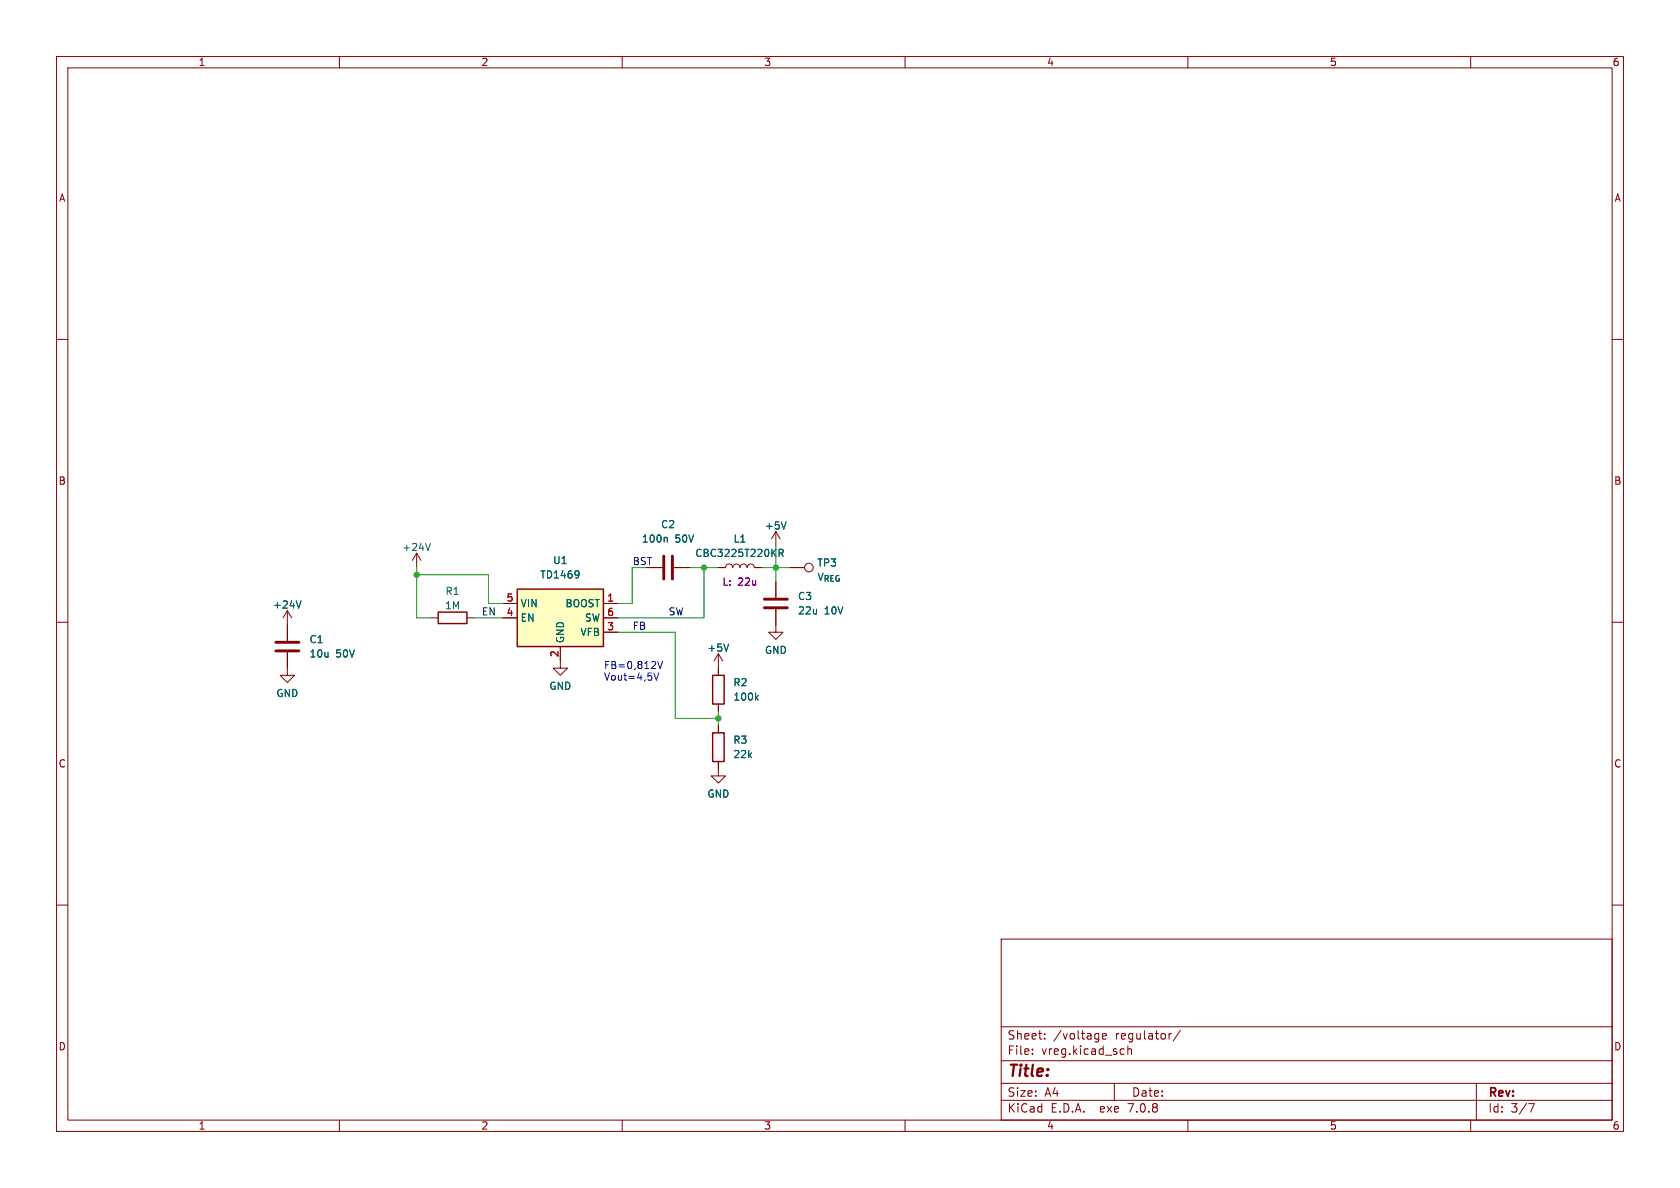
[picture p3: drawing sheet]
<svg xmlns="http://www.w3.org/2000/svg" width="297mm" height="210mm" viewBox="0 0 297 210" stroke-linecap="round" stroke-linejoin="round" font-family="sans-serif">
<g fill="none" stroke="#840000" stroke-width=".18">
<path d="M10 10h277v190h-277zM12 12h273v186h-273zM60 10v2M110 10v2M160 10v2M210 10v2M260 10v2M10 60h2M285 60h2M73.7 97.8l-.8 1.3M73.7 97.8v2.5M73.7 97.8l.7 1.3"/>
<path d="M137.2 94l-.8 1.3M137.2 94v2.5M137.2 94l.7 1.3M10 110h2M50.8 115.3v4.1h1.3l-1.3 1.3-1.3-1.3h1.3M50.8 108l-.8 1.2M50.8 108v5.3M50.8 108l.8 1.2M76.2 109.2h1.3M82.5 109.2h1.3M88.9 109.2h2.5M88.9 106.7h2.5"/>
<path d="M99.1 114.3v3.8h1.2l-1.2 1.3-1.3-1.3h1.3M106.7 109.2h2.5M106.7 106.7h2.5M106.7 111.8h2.5M114.3 100.3h2.8M119.1 100.3h2.8M127 100.3h1.3a.64 .64 0 0 1 .6-.6 .64 .64 0 0 1 .6 .6 .64 .64 0 0 1 .7-.6 .64 .64 0 0 1 .6 .6 .64 .64 0 0 1 .6-.6 .64 .64 0 0 1 .7 .6 .64 .64 0 0 1 .6-.6 .64 .64 0 0 1 .6 .6h1.3M127 115.6v3.8M127 115.6l-.8 1.2M127 115.6l.8 1.2M137.2 107.7v4.1h1.2l-1.2 1.2-1.3-1.2h1.3M137.2 102.9v2.8"/>
<path d="M139.7 100.3h2.5M285 110h2M127 134.6v2.6h1.3l-1.3 1.2-1.3-1.2h1.3M127 124.5v1.2M127 128.3v1.2M10 160h2M285 160h2M177 166h108v32h-108zM60 198v2M110 198v2M160 198v2M177 194.5h108"/>
<path d="M177 191.5h108M177 187.5h108M177 181.5h108M182.5 186.3v.1M182.5 185.5v.1M184.7 183.6v.1M184.7 182.8v.1M194.1 182.7l.1 .1M194.2 182.7v1.4M194.2 183.6l-.1 .1M194.9 183.2l.7-.1-.1-.3-.4-.1-.2 .2 .1 .7h.5M197 191.5v3"/>
<path d="M198.6 185.4l.1 .1M198.7 186.3l-.1 .1M199.4 184.9v1.5M199.4 185.5l.2-.1 .4 .1v.9M207.1 182.7l-.3 .1M208.7 182.1l-1.3 2M210 198v2M260 198v2M261 191.5v6.5M270.2 195.1h1l-.6 1.5"/>
<circle cx="143" cy="100.3" r=".76"/>
</g>
<path d="M76.1 96.1l-.4 1.2M117.8 95l.2 .2v.6M137.7 97.8l.6-.1 .2-.2-.1-.3-.7-.1v1.3M138 97.8l.5 .6M139 92.3l-.4 1.2M53.2 106.2l-.4 1.3M102.2 101h.1a1.07 1.07 0 0 1-.1 1.1M102.4 101.5l-.2 .1M128.8 113.8l-.4 1.3M133.7 123.3l.4 .5M134.1 122.9l-.5 .5" fill="none" stroke="#006464" stroke-width=".18"/>
<path d="M77.5 108.2h5v2h-5zM91.4 104.1h15.3v10.2h-15.3zM126 119.4h2v5.1h-2zM126 129.5h2v5.1h-2z" fill="none" stroke="#840000" stroke-width=".25"/>
<path d="M117.3 98.3v4.1M118.9 98.3v4.1M48.8 113.5h4M48.8 115.1h4M135.1 105.9h4.1M135.1 107.4h4.1" fill="none" stroke="#840000" stroke-width=".51"/>
<path d="M91.4 104.1h15.3v10.2h-15.3z" fill="#ffffc2" stroke="#ffffc2" stroke-width=".18"/>
<path d="M115.6 119l.4 1.2 .5-1.2M116.3 116.9l.4 1.3 .4-1.3" fill="none" stroke="#0000c2" stroke-width=".18"/>
<path d="M137.2 96.5v6.4M73.7 101.6h12.7v5.1h2.5M73.7 100.3v8.9h2.5M83.8 109.2h5.1M109.2 111.8h10.2v15.2h7.6M111.8 100.3v6.4h-2.6M121.9 100.3h5.1M124.5 100.3v8.9h-15.3M134.6 100.3h5.1M127 125.7v2.6" fill="none" stroke="#009600" stroke-width=".18"/>
<g fill="#009600" stroke="#009600" stroke-width=".18">
<circle cx="124.5" cy="100.3" r=".46"/>
<circle cx="137.2" cy="100.3" r=".46"/>
<circle cx="127" cy="127" r=".46"/>
<circle cx="73.7" cy="101.6" r=".46"/>
</g>
<text font-size="2.8" fill="#840000" x="178" y="190.9">Title:</text>
<g font-size="2.1" fill="#840000">
<text x="178" y="184">Sheet:</text>
<text x="186.2" y="184">/voltage</text>
<text x="197.2" y="184">regulator/</text>
<text x="178" y="186.7">File:</text>
<text x="184.1" y="186.7">vreg.kicad_sch</text>
<text x="178" y="196.9">KiCad</text>
<text x="178" y="194.1">Size:</text>
<text x="184.7" y="194.1">A4</text>
<text x="185.7" y="196.9">E.D.A.</text>
<text x="194.6" y="196.9">exe</text>
<text x="199.7" y="196.9">7.0.8</text>
<text x="200" y="194.1">Date:</text>
<text x="263" y="194.3">Rev:</text>
<text x="263" y="196.9">Id:</text>
<text x="267.1" y="196.9">3/7</text>
</g>
<g font-size="1.8" fill="#840000">
<text x="35" y="11.9">1</text>
<text x="85" y="11.9">2</text>
<text x="135" y="11.9">3</text>
<text x="185" y="11.9">4</text>
<text x="235" y="11.9">5</text>
<text x="285" y="11.9">6</text>
<text x="10.3" y="35.9">A</text>
<text x="285.3" y="35.9">A</text>
<text x="10.3" y="85.9">B</text>
<text x="285.3" y="85.9">B</text>
<text x="10.3" y="135.9">C</text>
<text x="285.3" y="135.9">C</text>
<text x="10.3" y="185.9">D</text>
<text x="285.3" y="185.9">D</text>
<text x="35" y="199.9">1</text>
<text x="85" y="199.9">2</text>
<text x="135" y="199.9">3</text>
<text x="185" y="199.9">4</text>
<text x="235" y="199.9">5</text>
<text x="285" y="199.9">6</text>
</g>
<g font-size="1.8" fill="#006464">
<text x="116.8" y="93.6">C2</text>
<text x="135.1" y="93.8">+5V</text>
<text x="71" y="97.6">+24V</text>
<text x="97.7" y="99.9">U1</text>
<text x="113.4" y="96.1">100n</text>
<text x="119.3" y="96.1">50V</text>
<text x="122.8" y="98.7">CBC3225T220KR</text>
<text x="129.6" y="96.1">L1</text>
<text x="144.4" y="100.4">TP3</text>
<text x="48.2" y="107.8">+24V</text>
<text x="78.6" y="107.9">1M</text>
<text x="78.7" y="105.4">R1</text>
<text x="91.9" y="107.5">VIN</text>
<text x="95.4" y="102.5">TD1469</text>
<text x="99.9" y="107.5">BOOST</text>
<text x="141" y="106.3">C3</text>
<text x="144.4" y="102.9">V_{REG}</text>
<text x="54.6" y="113.9">C1</text>
<text x="91.9" y="110.1">EN</text>
<text x="99.9" y="113.8" transform="rotate(-90 99.9 113.8)">GND</text>
<text x="102.5" y="112.6">VFB</text>
<text x="103.3" y="110.1">SW</text>
<text x="141" y="108.8">22u</text>
<text x="145.7" y="108.8">10V</text>
<text x="54.6" y="116.4">10u</text>
<text x="59.4" y="116.4">50V</text>
<text x="125" y="115.4">+5V</text>
<text x="135.1" y="115.8">GND</text>
<text x="48.8" y="123.4">GND</text>
<text x="97" y="122.1">GND</text>
<text x="129.5" y="121.5">R2</text>
<text x="129.5" y="124.1">100k</text>
<text x="129.5" y="131.7">R3</text>
<text x="129.5" y="134.2">22k</text>
<text x="125" y="141.2">GND</text>
</g>
<text font-size="1.8" fill="#009600" x="111.8" y="100">BST</text>
<g font-size="1.8" fill="#a90000">
<text x="89.5" y="106.4">5</text>
<text x="107.2" y="106.4">1</text>
<text x="89.5" y="109">4</text>
<text x="107.2" y="111.5">3</text>
<text x="107.2" y="109">6</text>
<text x="98.8" y="116.3" transform="rotate(-90 98.8 116.3)">2</text>
</g>
<g font-size="1.8" fill="#840084">
<text x="127.6" y="103.7">L:</text>
<text x="130.4" y="103.7">22u</text>
</g>
<g font-size="1.8" fill="#0f0f0f">
<text x="85.1" y="108.9">EN</text>
<text x="111.8" y="111.4">FB</text>
<text x="118.1" y="108.9">SW</text>
</g>
<g font-size="1.8" fill="#0000c2">
<text x="106.7" y="118.4">FB=0,812V</text>
<text x="106.7" y="120.4">Vout=4,5V</text>
</g>
</svg>
